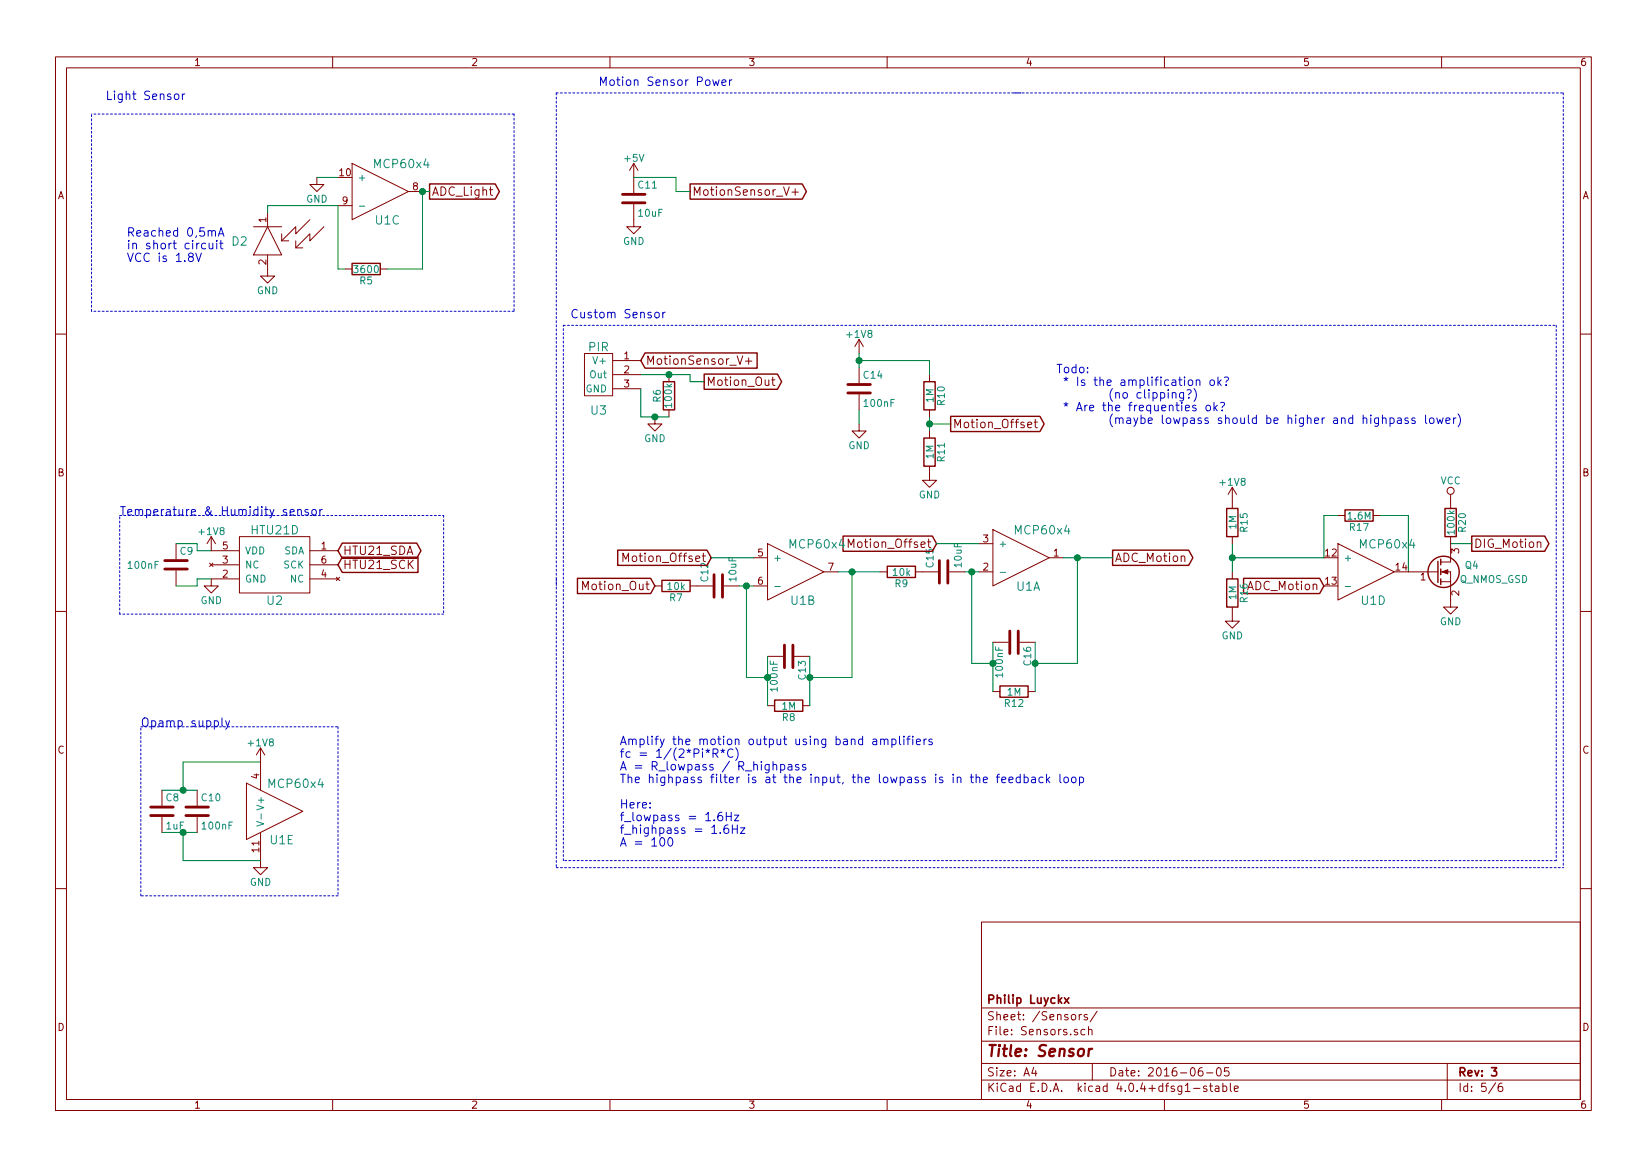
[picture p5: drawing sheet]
EESchema Schematic File Version 2
LIBS:power
LIBS:device
LIBS:transistors
LIBS:conn
LIBS:linear
LIBS:regul
LIBS:74xx
LIBS:cmos4000
LIBS:adc-dac
LIBS:memory
LIBS:xilinx
LIBS:microcontrollers
LIBS:dsp
LIBS:microchip
LIBS:analog_switches
LIBS:motorola
LIBS:texas
LIBS:intel
LIBS:audio
LIBS:interface
LIBS:digital-audio
LIBS:philips
LIBS:display
LIBS:cypress
LIBS:siliconi
LIBS:opto
LIBS:atmel
LIBS:contrib
LIBS:valves
LIBS:CustomICs
LIBS:CustomModules
LIBS:CustomPower
LIBS:CustomTransistors
LIBS:Custom_ShiftRegisters
LIBS:STM32_MCU
LIBS:dc-dc-converters
LIBS:Relais
LIBS:CustomDevices
LIBS:CustomPowerConvertors
LIBS:Sensor-cache
EELAYER 25 0
EELAYER END
$Descr A4 11693 8268
encoding utf-8
Sheet 5 6
Title "Sensor"
Date "2016-06-05"
Rev "3"
Comp "Philip Luyckx"
Comment1 ""
Comment2 ""
Comment3 ""
Comment4 ""
$EndDescr
$Comp
L +5V #PWR022
U 1 1
P 4500 1250
F 0 "#PWR022" H 4500 1100 50  0001 C CNN
F 1 "+5V" H 4500 1390 50  0000 C CNN
F 2 "" H 4500 1250 60  0000 C CNN
F 3 "" H 4500 1250 60  0000 C CNN
	1    4500 1250
	1    0    0    -1  
$EndComp
$Comp
L GND #PWR023
U 1 1
P 4650 2950
F 0 "#PWR023" H 4650 2700 50  0001 C CNN
F 1 "GND" H 4650 2800 50  0000 C CNN
F 2 "" H 4650 2950 60  0000 C CNN
F 3 "" H 4650 2950 60  0000 C CNN
	1    4650 2950
	-1   0    0    -1  
$EndComp
$Comp
L PIR U3
U 1 1
P 4250 2450
F 0 "U3" H 4250 2000 60  0000 C CNN
F 1 "PIR" H 4250 2450 60  0000 C CNN
F 2 "CustomModules:PIR" H 4250 2450 60  0001 C CNN
F 3 "" H 4250 2450 60  0000 C CNN
F 4 "1.31" H 4250 2450 60  0001 C CNN "Price"
	1    4250 2450
	-1   0    0    -1  
$EndComp
Text GLabel 4550 2550 2    60   Input ~ 0
MotionSensor_V+
Text GLabel 4900 1350 2    60   Output ~ 0
MotionSensor_V+
Text Notes 4250 600  0    60   ~ 0
Motion Sensor Power
Text Notes 4050 2250 0    60   ~ 0
Custom Sensor
$Comp
L R R5
U 1 1
P 2600 1900
F 0 "R5" V 2680 1900 50  0000 C CNN
F 1 "3600" V 2600 1900 50  0000 C CNN
F 2 "Resistors_SMD:R_0603" V 2530 1900 30  0001 C CNN
F 3 "" H 2600 1900 30  0000 C CNN
	1    2600 1900
	0    1    1    0   
$EndComp
Text GLabel 3050 1350 2    60   Output ~ 0
ADC_Light
Text Notes 750  700  0    60   ~ 0
Light Sensor
$Comp
L R R6
U 1 1
P 4750 2800
F 0 "R6" V 4830 2800 50  0000 C CNN
F 1 "100k" V 4750 2800 50  0000 C CNN
F 2 "Resistors_SMD:R_0603" V 4680 2800 30  0001 C CNN
F 3 "" H 4750 2800 30  0000 C CNN
F 4 "0.01" V 4750 2800 60  0001 C CNN "Price"
	1    4750 2800
	-1   0    0    -1  
$EndComp
$Comp
L C C11
U 1 1
P 4500 1400
F 0 "C11" H 4525 1500 50  0000 L CNN
F 1 "10uF" H 4525 1300 50  0000 L CNN
F 2 "Resistors_SMD:R_0805" H 4538 1250 30  0001 C CNN
F 3 "" H 4500 1400 60  0000 C CNN
F 4 "0.02" H 4500 1400 60  0001 C CNN "Price"
	1    4500 1400
	1    0    0    -1  
$EndComp
$Comp
L GND #PWR024
U 1 1
P 4500 1550
F 0 "#PWR024" H 4500 1300 50  0001 C CNN
F 1 "GND" H 4500 1400 50  0000 C CNN
F 2 "" H 4500 1550 60  0000 C CNN
F 3 "" H 4500 1550 60  0000 C CNN
	1    4500 1550
	1    0    0    -1  
$EndComp
$Comp
L GND #PWR025
U 1 1
P 1900 1900
F 0 "#PWR025" H 1900 1650 50  0001 C CNN
F 1 "GND" H 1900 1750 50  0000 C CNN
F 2 "" H 1900 1900 60  0000 C CNN
F 3 "" H 1900 1900 60  0000 C CNN
	1    1900 1900
	1    0    0    -1  
$EndComp
Text GLabel 5000 2700 2    60   Output ~ 0
Motion_Out
$Comp
L R R7
U 1 1
P 4800 4150
F 0 "R7" V 4880 4150 50  0000 C CNN
F 1 "10k" V 4800 4150 50  0000 C CNN
F 2 "Resistors_SMD:R_0603" V 4730 4150 50  0001 C CNN
F 3 "" H 4800 4150 50  0000 C CNN
F 4 "0.01" V 4800 4150 60  0001 C CNN "Price"
	1    4800 4150
	0    1    1    0   
$EndComp
$Comp
L C C14
U 1 1
P 6100 2750
F 0 "C14" H 6125 2850 50  0000 L CNN
F 1 "100nF" H 6125 2650 50  0000 L CNN
F 2 "Resistors_SMD:R_0805" H 6138 2600 50  0001 C CNN
F 3 "" H 6100 2750 50  0000 C CNN
F 4 "0.02" H 6100 2750 60  0001 C CNN "Price"
	1    6100 2750
	1    0    0    -1  
$EndComp
$Comp
L GND #PWR026
U 1 1
P 6100 3000
F 0 "#PWR026" H 6100 2750 50  0001 C CNN
F 1 "GND" H 6100 2850 50  0000 C CNN
F 2 "" H 6100 3000 50  0000 C CNN
F 3 "" H 6100 3000 50  0000 C CNN
	1    6100 3000
	1    0    0    -1  
$EndComp
$Comp
L R R10
U 1 1
P 6600 2800
F 0 "R10" V 6680 2800 50  0000 C CNN
F 1 "1M" V 6600 2800 50  0000 C CNN
F 2 "Resistors_SMD:R_0603" V 6530 2800 50  0001 C CNN
F 3 "" H 6600 2800 50  0000 C CNN
F 4 "0.01" V 6600 2800 60  0001 C CNN "Price"
	1    6600 2800
	1    0    0    -1  
$EndComp
$Comp
L R R11
U 1 1
P 6600 3200
F 0 "R11" V 6680 3200 50  0000 C CNN
F 1 "1M" V 6600 3200 50  0000 C CNN
F 2 "Resistors_SMD:R_0603" V 6530 3200 50  0001 C CNN
F 3 "" H 6600 3200 50  0000 C CNN
F 4 "0.01" V 6600 3200 60  0001 C CNN "Price"
	1    6600 3200
	1    0    0    -1  
$EndComp
$Comp
L GND #PWR027
U 1 1
P 6600 3350
F 0 "#PWR027" H 6600 3100 50  0001 C CNN
F 1 "GND" H 6600 3200 50  0000 C CNN
F 2 "" H 6600 3350 50  0000 C CNN
F 3 "" H 6600 3350 50  0000 C CNN
	1    6600 3350
	1    0    0    -1  
$EndComp
Text GLabel 6750 3000 2    60   Output ~ 0
Motion_Offset
$Comp
L C C12
U 1 1
P 5100 4150
F 0 "C12" H 5125 4250 50  0000 L CNN
F 1 "10uF" H 5125 4050 50  0000 L CNN
F 2 "Resistors_SMD:R_0805" H 5138 4000 50  0001 C CNN
F 3 "" H 5100 4150 50  0000 C CNN
F 4 "0.02" H 5100 4150 60  0001 C CNN "Price"
	1    5100 4150
	0    -1   -1   0   
$EndComp
Text GLabel 4650 4150 0    60   Input ~ 0
Motion_Out
Text GLabel 5050 3950 0    60   Input ~ 0
Motion_Offset
$Comp
L R R8
U 1 1
P 5600 5000
F 0 "R8" V 5680 5000 50  0000 C CNN
F 1 "1M" V 5600 5000 50  0000 C CNN
F 2 "Resistors_SMD:R_0603" V 5530 5000 50  0001 C CNN
F 3 "" H 5600 5000 50  0000 C CNN
F 4 "0.01" V 5600 5000 60  0001 C CNN "Price"
	1    5600 5000
	0    1    1    0   
$EndComp
$Comp
L C C13
U 1 1
P 5600 4650
F 0 "C13" H 5625 4750 50  0000 L CNN
F 1 "100nF" H 5625 4550 50  0000 L CNN
F 2 "Resistors_SMD:R_0805" H 5638 4500 50  0001 C CNN
F 3 "" H 5600 4650 50  0000 C CNN
F 4 "0.02" H 5600 4650 60  0001 C CNN "Price"
	1    5600 4650
	0    1    1    0   
$EndComp
$Comp
L R R9
U 1 1
P 6400 4050
F 0 "R9" V 6480 4050 50  0000 C CNN
F 1 "10k" V 6400 4050 50  0000 C CNN
F 2 "Resistors_SMD:R_0603" V 6330 4050 50  0001 C CNN
F 3 "" H 6400 4050 50  0000 C CNN
F 4 "0.01" V 6400 4050 60  0001 C CNN "Price"
	1    6400 4050
	0    1    1    0   
$EndComp
$Comp
L C C15
U 1 1
P 6700 4050
F 0 "C15" H 6725 4150 50  0000 L CNN
F 1 "10uF" H 6725 3950 50  0000 L CNN
F 2 "Resistors_SMD:R_0805" H 6738 3900 50  0001 C CNN
F 3 "" H 6700 4050 50  0000 C CNN
F 4 "0.02" H 6700 4050 60  0001 C CNN "Price"
	1    6700 4050
	0    -1   -1   0   
$EndComp
Text GLabel 6650 3850 0    60   Input ~ 0
Motion_Offset
$Comp
L R R12
U 1 1
P 7200 4900
F 0 "R12" V 7280 4900 50  0000 C CNN
F 1 "1M" V 7200 4900 50  0000 C CNN
F 2 "Resistors_SMD:R_0603" V 7130 4900 50  0001 C CNN
F 3 "" H 7200 4900 50  0000 C CNN
F 4 "0.01" V 7200 4900 60  0001 C CNN "Price"
	1    7200 4900
	0    1    1    0   
$EndComp
$Comp
L C C16
U 1 1
P 7200 4550
F 0 "C16" H 7225 4650 50  0000 L CNN
F 1 "100nF" H 7225 4450 50  0000 L CNN
F 2 "Resistors_SMD:R_0805" H 7238 4400 50  0001 C CNN
F 3 "" H 7200 4550 50  0000 C CNN
F 4 "0.02" H 7200 4550 60  0001 C CNN "Price"
	1    7200 4550
	0    1    1    0   
$EndComp
Text GLabel 7900 3950 2    60   Output ~ 0
ADC_Motion
Text Notes 4400 6000 0    60   ~ 0
Amplify the motion output using band amplifiers\nfc = 1/(2*Pi*R*C)\nA = R_lowpass / R_highpass\nThe highpass filter is at the input, the lowpass is in the feedback loop\n\nHere:\nf_lowpass = 1.6Hz\nf_highpass = 1.6Hz\nA = 100
Text Notes 7500 3000 0    60   ~ 0
Todo:\n * Is the amplification ok?\n        (no clipping?)\n * Are the frequenties ok?\n        (maybe lowpass should be higher and highpass lower)
$Comp
L PhotoDiode D2
U 1 1
P 1900 1400
F 0 "D2" H 1700 1100 60  0000 C CNN
F 1 "PhotoDiode" H 2500 1100 60  0001 C CNN
F 2 "CustomModules:PD638C" H 1900 1400 60  0001 C CNN
F 3 "" H 1900 1400 60  0000 C CNN
F 4 "0.34" H 1900 1400 60  0001 C CNN "Price"
	1    1900 1400
	1    0    0    -1  
$EndComp
Text Notes 900  1850 0    60   ~ 0
Reached 0,5mA\nin short circuit\nVCC is 1.8V
$Comp
L GND #PWR028
U 1 1
P 2250 1250
F 0 "#PWR028" H 2250 1000 50  0001 C CNN
F 1 "GND" H 2250 1100 50  0000 C CNN
F 2 "" H 2250 1250 50  0000 C CNN
F 3 "" H 2250 1250 50  0000 C CNN
	1    2250 1250
	1    0    0    -1  
$EndComp
$Comp
L +1V8 #PWR029
U 1 1
P 6100 2500
F 0 "#PWR029" H 6100 2350 50  0001 C CNN
F 1 "+1V8" H 6100 2640 50  0000 C CNN
F 2 "" H 6100 2500 50  0000 C CNN
F 3 "" H 6100 2500 50  0000 C CNN
	1    6100 2500
	1    0    0    -1  
$EndComp
$Comp
L HTU21D U2
U 1 1
P 1950 3800
F 0 "U2" H 1950 3350 60  0000 C CNN
F 1 "HTU21D" H 1950 3850 60  0000 C CNN
F 2 "CustomSmd:HTU21D_QFN" H 1950 3800 60  0001 C CNN
F 3 "" H 1950 3800 60  0000 C CNN
	1    1950 3800
	1    0    0    -1  
$EndComp
$Comp
L GND #PWR030
U 1 1
P 1500 4100
F 0 "#PWR030" H 1500 3850 50  0001 C CNN
F 1 "GND" H 1500 3950 50  0000 C CNN
F 2 "" H 1500 4100 50  0000 C CNN
F 3 "" H 1500 4100 50  0000 C CNN
	1    1500 4100
	1    0    0    -1  
$EndComp
$Comp
L C C9
U 1 1
P 1250 4000
F 0 "C9" H 1275 4100 50  0000 L CNN
F 1 "100nF" H 900 4000 50  0000 L CNN
F 2 "Resistors_SMD:R_0805" H 1288 3850 50  0001 C CNN
F 3 "" H 1250 4000 50  0000 C CNN
	1    1250 4000
	1    0    0    -1  
$EndComp
Text GLabel 2400 3900 2    60   BiDi ~ 0
HTU21_SDA
Text GLabel 2400 4000 2    60   Input ~ 0
HTU21_SCK
Text Notes 850  3650 0    60   ~ 0
Temperature & Humidity sensor
$Comp
L MCP60x4 U1
U 3 1
P 2650 1150
F 0 "U1" H 2750 750 60  0000 C CNN
F 1 "MCP60x4" H 2850 1150 60  0000 C CNN
F 2 "CustomSmd:SOIC-14" H 2650 1150 60  0001 C CNN
F 3 "" H 2650 1150 60  0000 C CNN
	3    2650 1150
	1    0    0    -1  
$EndComp
$Comp
L MCP60x4 U1
U 2 1
P 5600 3850
F 0 "U1" H 5700 3450 60  0000 C CNN
F 1 "MCP60x4" H 5800 3850 60  0000 C CNN
F 2 "CustomSmd:SOIC-14" H 5600 3850 60  0001 C CNN
F 3 "" H 5600 3850 60  0000 C CNN
	2    5600 3850
	1    0    0    -1  
$EndComp
$Comp
L MCP60x4 U1
U 1 1
P 7200 3750
F 0 "U1" H 7300 3350 60  0000 C CNN
F 1 "MCP60x4" H 7400 3750 60  0000 C CNN
F 2 "CustomSmd:SOIC-14" H 7200 3750 60  0001 C CNN
F 3 "" H 7200 3750 60  0000 C CNN
	1    7200 3750
	1    0    0    -1  
$EndComp
$Comp
L MCP60x4 U1
U 4 1
P 9650 3850
F 0 "U1" H 9750 3450 60  0000 C CNN
F 1 "MCP60x4" H 9850 3850 60  0000 C CNN
F 2 "CustomSmd:SOIC-14" H 9650 3850 60  0001 C CNN
F 3 "" H 9650 3850 60  0000 C CNN
	4    9650 3850
	1    0    0    -1  
$EndComp
$Comp
L MCP60x4 U1
U 5 1
P 1900 5550
F 0 "U1" H 2000 5150 60  0000 C CNN
F 1 "MCP60x4" H 2100 5550 60  0000 C CNN
F 2 "CustomSmd:SOIC-14" H 1900 5550 60  0001 C CNN
F 3 "" H 1900 5550 60  0000 C CNN
	5    1900 5550
	1    0    0    -1  
$EndComp
$Comp
L +1V8 #PWR031
U 1 1
P 1850 5400
F 0 "#PWR031" H 1850 5250 50  0001 C CNN
F 1 "+1V8" H 1850 5540 50  0000 C CNN
F 2 "" H 1850 5400 50  0000 C CNN
F 3 "" H 1850 5400 50  0000 C CNN
	1    1850 5400
	1    0    0    -1  
$EndComp
$Comp
L GND #PWR032
U 1 1
P 1850 6100
F 0 "#PWR032" H 1850 5850 50  0001 C CNN
F 1 "GND" H 1850 5950 50  0000 C CNN
F 2 "" H 1850 6100 50  0000 C CNN
F 3 "" H 1850 6100 50  0000 C CNN
	1    1850 6100
	1    0    0    -1  
$EndComp
$Comp
L C C10
U 1 1
P 1400 5750
F 0 "C10" H 1425 5850 50  0000 L CNN
F 1 "100nF" H 1425 5650 50  0000 L CNN
F 2 "Resistors_SMD:R_0805" H 1438 5600 50  0001 C CNN
F 3 "" H 1400 5750 50  0000 C CNN
	1    1400 5750
	1    0    0    -1  
$EndComp
$Comp
L C C8
U 1 1
P 1150 5750
F 0 "C8" H 1175 5850 50  0000 L CNN
F 1 "1uF" H 1175 5650 50  0000 L CNN
F 2 "Resistors_SMD:R_0805" H 1188 5600 50  0001 C CNN
F 3 "" H 1150 5750 50  0000 C CNN
	1    1150 5750
	1    0    0    -1  
$EndComp
Text Notes 1000 5150 0    60   ~ 0
Opamp supply
$Comp
L +1V8 #PWR033
U 1 1
P 1500 3900
F 0 "#PWR033" H 1500 3750 50  0001 C CNN
F 1 "+1V8" H 1500 4040 50  0000 C CNN
F 2 "" H 1500 3900 50  0000 C CNN
F 3 "" H 1500 3900 50  0000 C CNN
	1    1500 3900
	1    0    0    -1  
$EndComp
Text GLabel 9400 4150 0    60   Input ~ 0
ADC_Motion
$Comp
L R R15
U 1 1
P 8750 3700
F 0 "R15" V 8830 3700 50  0000 C CNN
F 1 "1M" V 8750 3700 50  0000 C CNN
F 2 "Resistors_SMD:R_0603" V 8680 3700 50  0001 C CNN
F 3 "" H 8750 3700 50  0000 C CNN
	1    8750 3700
	1    0    0    -1  
$EndComp
$Comp
L R R16
U 1 1
P 8750 4200
F 0 "R16" V 8830 4200 50  0000 C CNN
F 1 "1M" V 8750 4200 50  0000 C CNN
F 2 "Resistors_SMD:R_0603" V 8680 4200 50  0001 C CNN
F 3 "" H 8750 4200 50  0000 C CNN
	1    8750 4200
	1    0    0    -1  
$EndComp
$Comp
L +1V8 #PWR034
U 1 1
P 8750 3550
F 0 "#PWR034" H 8750 3400 50  0001 C CNN
F 1 "+1V8" H 8750 3690 50  0000 C CNN
F 2 "" H 8750 3550 50  0000 C CNN
F 3 "" H 8750 3550 50  0000 C CNN
	1    8750 3550
	1    0    0    -1  
$EndComp
$Comp
L GND #PWR035
U 1 1
P 8750 4350
F 0 "#PWR035" H 8750 4100 50  0001 C CNN
F 1 "GND" H 8750 4200 50  0000 C CNN
F 2 "" H 8750 4350 50  0000 C CNN
F 3 "" H 8750 4350 50  0000 C CNN
	1    8750 4350
	1    0    0    -1  
$EndComp
$Comp
L R R17
U 1 1
P 9650 3650
F 0 "R17" V 9730 3650 50  0000 C CNN
F 1 "1.6M" V 9650 3650 50  0000 C CNN
F 2 "Resistors_SMD:R_0603" V 9580 3650 50  0001 C CNN
F 3 "" H 9650 3650 50  0000 C CNN
	1    9650 3650
	0    1    1    0   
$EndComp
Text GLabel 10450 3850 2    60   Output ~ 0
DIG_Motion
Wire Notes Line
	3650 800  650  800 
Connection ~ 4750 2650
Wire Wire Line
	4550 2950 4750 2950
Wire Wire Line
	4550 2950 4550 2750
Connection ~ 4650 2950
Wire Wire Line
	4500 1250 4800 1250
Wire Wire Line
	4800 1250 4800 1350
Wire Wire Line
	4800 1350 4900 1350
Wire Notes Line
	3950 650  7250 650 
Wire Notes Line
	3950 650  3950 4150
Wire Notes Line
	4000 2300 11050 2300
Wire Wire Line
	4550 2650 4900 2650
Wire Wire Line
	4900 2650 4900 2700
Wire Wire Line
	4900 2700 5000 2700
Wire Wire Line
	6100 2900 6100 3000
Wire Wire Line
	6100 2500 6100 2600
Connection ~ 6100 2550
Wire Wire Line
	6600 2950 6600 3050
Wire Wire Line
	6100 2550 6600 2550
Wire Wire Line
	6600 3000 6750 3000
Connection ~ 6600 3000
Wire Wire Line
	5250 4150 5350 4150
Wire Wire Line
	5050 3950 5350 3950
Wire Wire Line
	5450 4650 5450 5000
Wire Wire Line
	5750 4650 5750 5000
Wire Wire Line
	5750 4800 6050 4800
Wire Wire Line
	6050 4800 6050 4050
Wire Wire Line
	5950 4050 6250 4050
Connection ~ 5750 4800
Wire Wire Line
	5450 4800 5300 4800
Wire Wire Line
	5300 4800 5300 4150
Connection ~ 5300 4150
Connection ~ 5450 4800
Wire Wire Line
	6850 4050 6950 4050
Wire Wire Line
	6650 3850 6950 3850
Wire Wire Line
	7050 4550 7050 4900
Wire Wire Line
	7350 4550 7350 4900
Wire Wire Line
	7350 4700 7650 4700
Wire Wire Line
	7650 4700 7650 3950
Connection ~ 7350 4700
Wire Wire Line
	7050 4700 6900 4700
Wire Wire Line
	6900 4700 6900 4050
Connection ~ 6900 4050
Connection ~ 7050 4700
Connection ~ 6050 4050
Connection ~ 7650 3950
Wire Notes Line
	11050 2300 11050 6100
Wire Notes Line
	11050 6100 4000 6100
Wire Notes Line
	4000 6100 4000 2300
Wire Notes Line
	3950 4100 3950 6150
Wire Notes Line
	3950 6150 11100 6150
Wire Notes Line
	7200 650  11100 650 
Wire Wire Line
	3000 1350 3050 1350
Connection ~ 3000 1350
Wire Wire Line
	3000 1350 3000 1900
Wire Wire Line
	3000 1900 2750 1900
Wire Wire Line
	2450 1900 2400 1900
Wire Wire Line
	2400 1900 2400 1450
Wire Wire Line
	2400 1450 1900 1450
Wire Wire Line
	1900 1450 1900 1500
Wire Wire Line
	2250 1250 2400 1250
Wire Notes Line
	3650 800  3650 2200
Wire Notes Line
	3650 2200 650  2200
Wire Notes Line
	650  2200 650  800 
Wire Wire Line
	1250 3850 1400 3850
Wire Wire Line
	1400 3850 1400 3900
Wire Wire Line
	1400 3900 1500 3900
Wire Wire Line
	1250 4150 1400 4150
Wire Wire Line
	1400 4150 1400 4100
Wire Wire Line
	1400 4100 1500 4100
Wire Notes Line
	850  3650 3150 3650
Wire Notes Line
	3150 3650 3150 4350
Wire Notes Line
	3150 4350 850  4350
Wire Notes Line
	850  4350 850  3650
Wire Wire Line
	1150 5600 1400 5600
Wire Wire Line
	1150 5900 1400 5900
Wire Wire Line
	1300 5900 1300 6100
Wire Wire Line
	1300 6100 1850 6100
Connection ~ 1300 5900
Wire Wire Line
	1300 5600 1300 5400
Connection ~ 1300 5600
Wire Wire Line
	1300 5400 1850 5400
Wire Notes Line
	1000 5150 2400 5150
Wire Notes Line
	2400 5150 2400 6350
Wire Notes Line
	2400 6350 1000 6350
Wire Notes Line
	1000 6350 1000 5150
Wire Wire Line
	6600 2550 6600 2650
Wire Wire Line
	8750 3850 8750 4050
Wire Wire Line
	8750 3950 9400 3950
Connection ~ 8750 3950
Wire Wire Line
	9400 3950 9400 3650
Wire Wire Line
	9400 3650 9500 3650
Wire Wire Line
	9800 3650 10000 3650
Wire Wire Line
	10000 3650 10000 4050
Wire Wire Line
	7550 3950 7900 3950
Wire Notes Line
	11100 650  11100 6150
$Comp
L Q_NMOS_GSD Q4
U 1 1
P 10200 4050
F 0 "Q4" H 10500 4100 50  0000 R CNN
F 1 "Q_NMOS_GSD" H 10850 4000 50  0000 R CNN
F 2 "CustomSmd:SOT23" H 10400 4150 50  0001 C CNN
F 3 "" H 10200 4050 50  0000 C CNN
	1    10200 4050
	1    0    0    -1  
$EndComp
Wire Wire Line
	10300 3850 10450 3850
$Comp
L GND #PWR036
U 1 1
P 10300 4250
F 0 "#PWR036" H 10300 4000 50  0001 C CNN
F 1 "GND" H 10300 4100 50  0000 C CNN
F 2 "" H 10300 4250 50  0000 C CNN
F 3 "" H 10300 4250 50  0000 C CNN
	1    10300 4250
	1    0    0    -1  
$EndComp
$Comp
L R R20
U 1 1
P 10300 3700
F 0 "R20" V 10380 3700 50  0000 C CNN
F 1 "100k" V 10300 3700 50  0000 C CNN
F 2 "Resistors_SMD:R_0603" V 10230 3700 50  0001 C CNN
F 3 "" H 10300 3700 50  0000 C CNN
	1    10300 3700
	1    0    0    -1  
$EndComp
$Comp
L VCC #PWR037
U 1 1
P 10300 3550
F 0 "#PWR037" H 10300 3400 50  0001 C CNN
F 1 "VCC" H 10300 3700 50  0000 C CNN
F 2 "" H 10300 3550 50  0000 C CNN
F 3 "" H 10300 3550 50  0000 C CNN
	1    10300 3550
	1    0    0    -1  
$EndComp
$EndSCHEMATC
